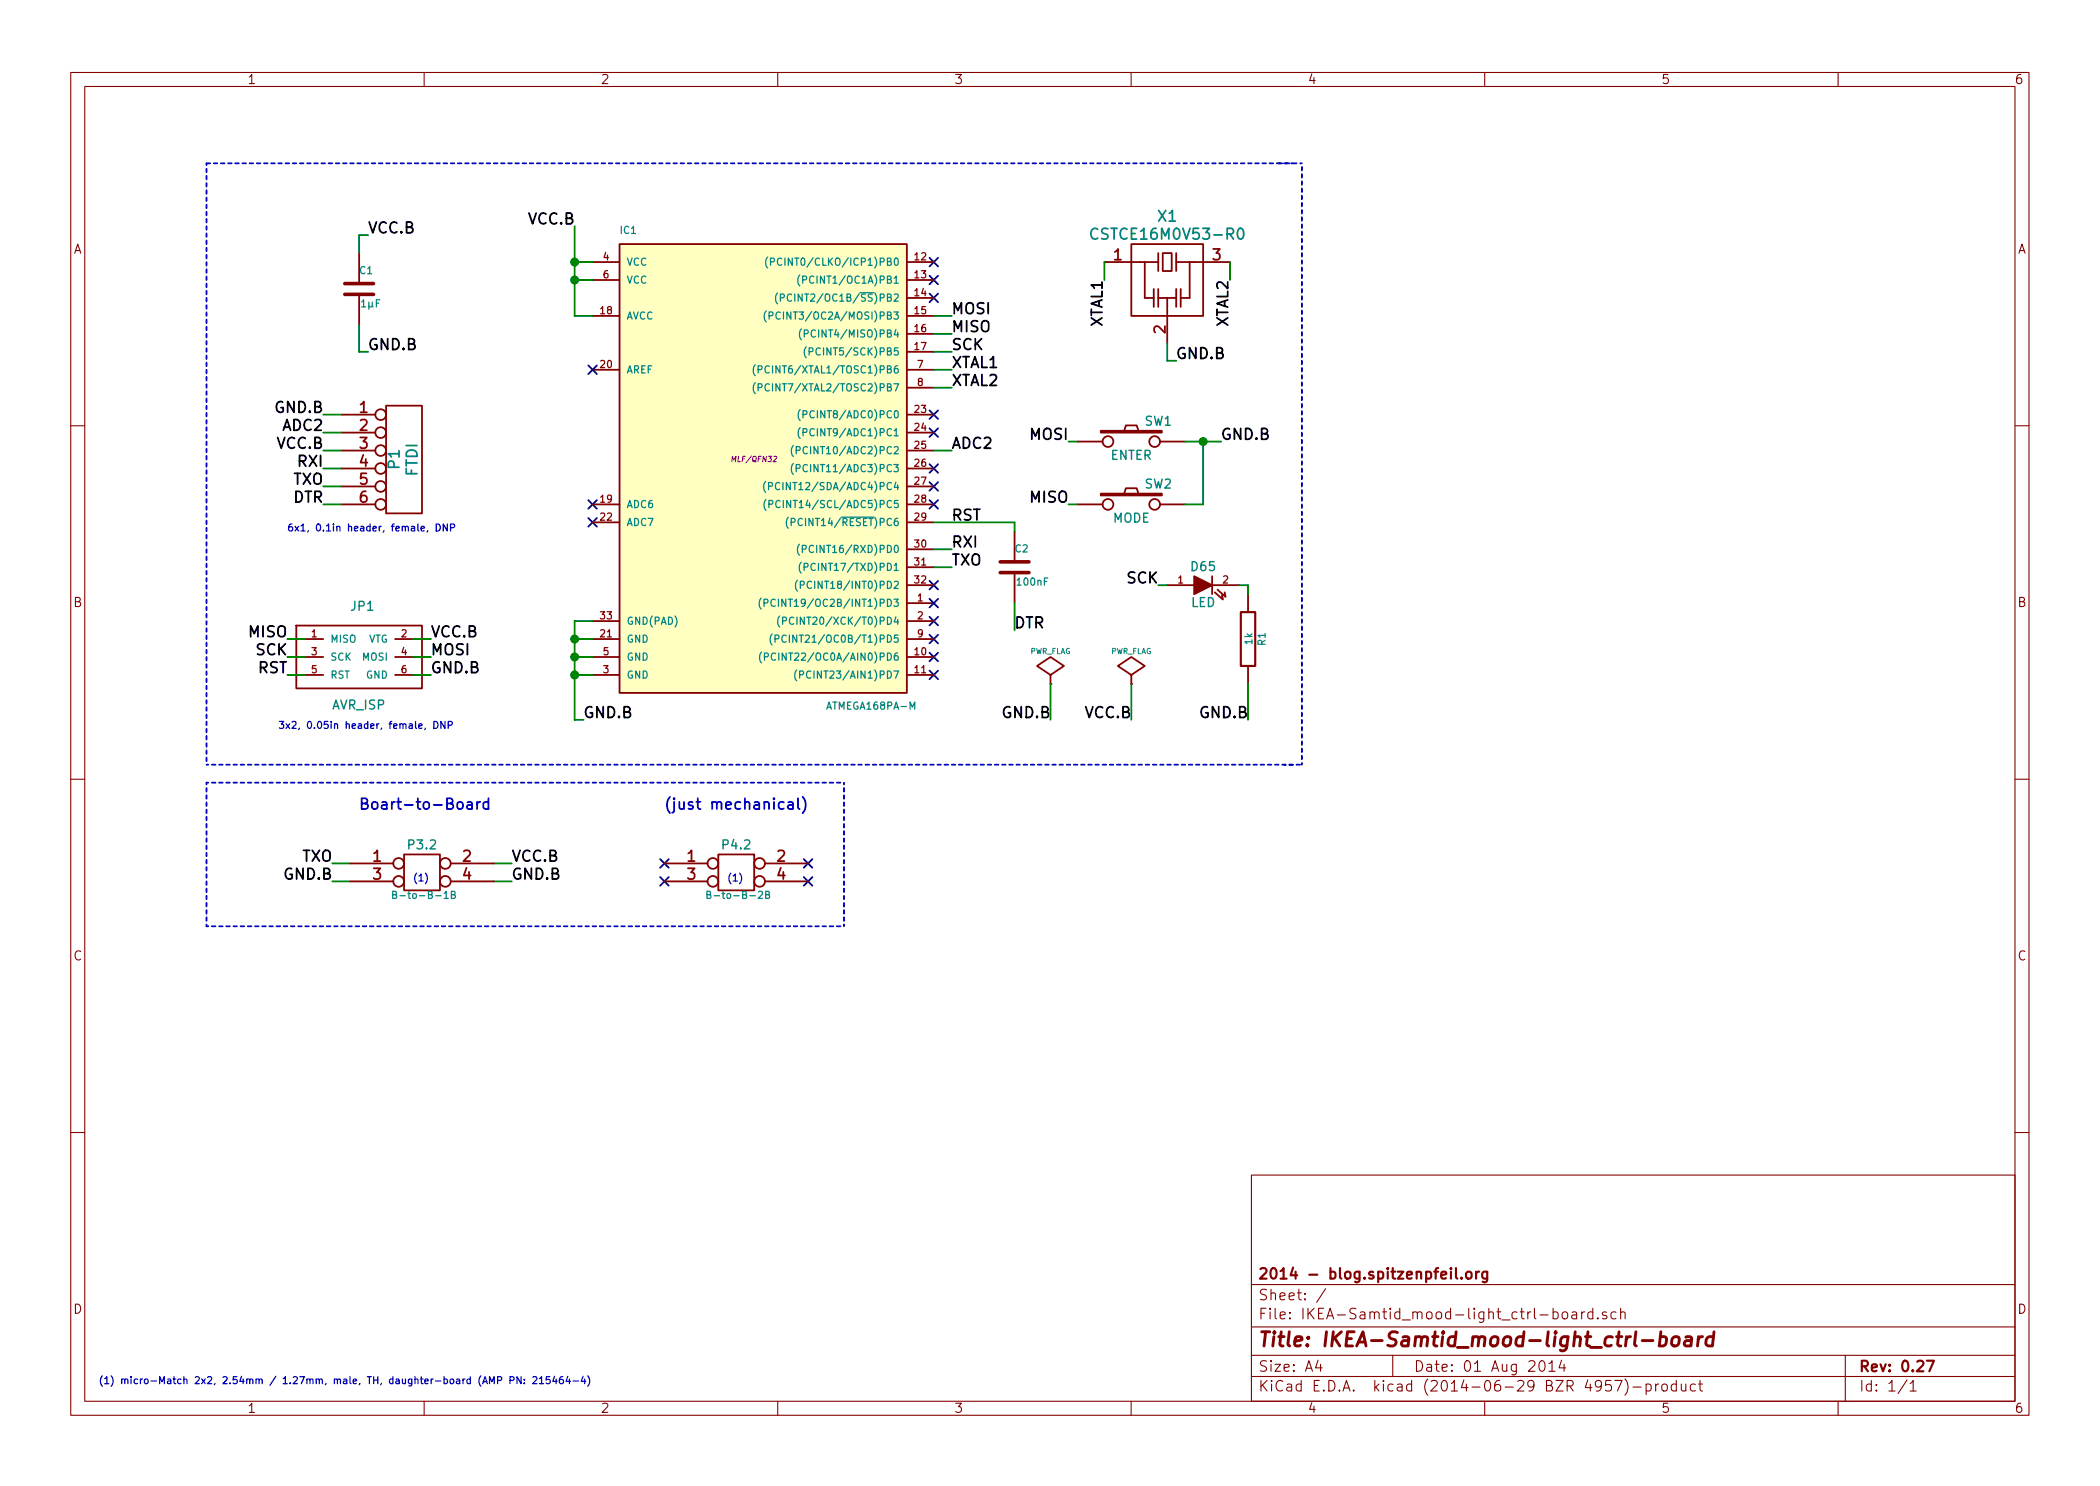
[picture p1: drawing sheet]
EESchema Schematic File Version 2
LIBS:my_parts
LIBS:power
LIBS:device
LIBS:transistors
LIBS:conn
LIBS:linear
LIBS:regul
LIBS:74xx
LIBS:cmos4000
LIBS:adc-dac
LIBS:memory
LIBS:xilinx
LIBS:special
LIBS:microcontrollers
LIBS:dsp
LIBS:microchip
LIBS:analog_switches
LIBS:motorola
LIBS:texas
LIBS:intel
LIBS:audio
LIBS:interface
LIBS:digital-audio
LIBS:philips
LIBS:display
LIBS:cypress
LIBS:siliconi
LIBS:opto
LIBS:atmel
LIBS:contrib
LIBS:valves
LIBS:IKEA-Samtid_mood-light_ctrl-board-cache
EELAYER 24 0
EELAYER END
$Descr A4 11693 8268
encoding utf-8
Sheet 1 1
Title "IKEA-Samtid_mood-light_ctrl-board"
Date "01 Aug 2014"
Rev "0.27"
Comp "2014 - blog.spitzenpfeil.org"
Comment1 ""
Comment2 ""
Comment3 ""
Comment4 ""
$EndDescr
$Comp
L C C1
U 1 1
P 2000 1600
F 0 "C1" H 2000 1700 40  0000 L CNN
F 1 "1µF" H 2006 1515 40  0000 L CNN
F 2 "" H 2038 1450 30  0000 C CNN
F 3 "" H 2000 1600 60  0000 C CNN
	1    2000 1600
	1    0    0    -1  
$EndComp
$Comp
L MADW__AVR_ISP JP1
U 1 1
P 2000 3650
F 0 "JP1" H 1950 3900 50  0000 L BNN
F 1 "AVR_ISP" H 1850 3350 50  0000 L BNN
F 2 "" H 2000 3650 60  0000 C CNN
F 3 "" H 2000 3650 60  0000 C CNN
	1    2000 3650
	1    0    0    -1  
$EndComp
$Comp
L CONN_6 P1
U 1 1
P 2250 2550
F 0 "P1" V 2200 2550 60  0000 C CNN
F 1 "FTDI" V 2300 2550 60  0000 C CNN
F 2 "" H 2250 2550 60  0000 C CNN
F 3 "" H 2250 2550 60  0000 C CNN
	1    2250 2550
	1    0    0    -1  
$EndComp
Text Label 2400 3650 0    60   ~ 0
MOSI
Text Label 1600 3550 2    60   ~ 0
MISO
Text Label 1600 3650 2    60   ~ 0
SCK
Text Label 1600 3750 2    60   ~ 0
RST
Text Label 1800 2600 2    60   ~ 0
RXI
Text Label 1800 2700 2    60   ~ 0
TXO
Text Label 1800 2800 2    60   ~ 0
DTR
Text Label 5300 1850 0    60   ~ 0
MISO
Text Label 5300 1750 0    60   ~ 0
MOSI
Text Label 5300 1950 0    60   ~ 0
SCK
Text Label 5300 3050 0    60   ~ 0
RXI
Text Label 5300 3150 0    60   ~ 0
TXO
Text Label 5300 2050 0    60   ~ 0
XTAL1
Text Label 5300 2150 0    60   ~ 0
XTAL2
NoConn ~ 3300 2800
NoConn ~ 3300 2900
NoConn ~ 5200 3750
NoConn ~ 5200 3650
NoConn ~ 5200 3550
NoConn ~ 5200 3450
NoConn ~ 5200 3250
NoConn ~ 5200 2800
NoConn ~ 5200 2700
NoConn ~ 5200 2600
NoConn ~ 5200 2400
NoConn ~ 5200 2300
NoConn ~ 5200 1650
NoConn ~ 5200 1550
NoConn ~ 5200 1450
$Comp
L PWR_FLAG #FLG01
U 1 1
P 5850 3800
F 0 "#FLG01" H 5850 3895 30  0001 C CNN
F 1 "PWR_FLAG" H 5850 3980 30  0000 C CNN
F 2 "" H 5850 3800 60  0000 C CNN
F 3 "" H 5850 3800 60  0000 C CNN
	1    5850 3800
	1    0    0    -1  
$EndComp
$Comp
L generic_resonator X1
U 1 1
P 6500 1550
F 0 "X1" H 6500 1900 60  0000 C CNN
F 1 "CSTCE16M0V53-R0" H 6500 1800 60  0000 C CNN
F 2 "" H 6500 1450 60  0000 C CNN
F 3 "" H 6500 1450 60  0000 C CNN
	1    6500 1550
	1    0    0    -1  
$EndComp
Text Label 6150 1550 3    60   ~ 0
XTAL1
Text Label 6850 1550 3    60   ~ 0
XTAL2
$Comp
L ATMEGA168PA-M IC1
U 1 1
P 4200 2550
F 0 "IC1" H 3450 3800 40  0000 L BNN
F 1 "ATMEGA168PA-M" H 4600 1150 40  0000 L BNN
F 2 "MLF/QFN32" H 4200 2550 30  0000 C CIN
F 3 "" H 4200 2550 60  0000 C CNN
	1    4200 2550
	1    0    0    -1  
$EndComp
$Comp
L SW_PUSH SW1
U 1 1
P 6300 2450
F 0 "SW1" H 6450 2560 50  0000 C CNN
F 1 "ENTER" H 6300 2370 50  0000 C CNN
F 2 "" H 6300 2450 60  0000 C CNN
F 3 "" H 6300 2450 60  0000 C CNN
	1    6300 2450
	1    0    0    -1  
$EndComp
$Comp
L SW_PUSH SW2
U 1 1
P 6300 2800
F 0 "SW2" H 6450 2910 50  0000 C CNN
F 1 "MODE" H 6300 2720 50  0000 C CNN
F 2 "" H 6300 2800 60  0000 C CNN
F 3 "" H 6300 2800 60  0000 C CNN
	1    6300 2800
	1    0    0    -1  
$EndComp
Text Label 5950 2450 2    60   ~ 0
MOSI
Text Label 5950 2800 2    60   ~ 0
MISO
NoConn ~ 5200 3350
$Comp
L PWR_FLAG #FLG02
U 1 1
P 6300 3800
F 0 "#FLG02" H 6300 3895 30  0001 C CNN
F 1 "PWR_FLAG" H 6300 3980 30  0000 C CNN
F 2 "" H 6300 3800 60  0000 C CNN
F 3 "" H 6300 3800 60  0000 C CNN
	1    6300 3800
	1    0    0    -1  
$EndComp
NoConn ~ 3300 2050
Text Notes 1600 2950 0    39   ~ 0
6x1, 0.1in header, female, DNP
Text Notes 1550 4050 0    39   ~ 0
3x2, 0.05in header, female, DNP
Text Notes 550  7700 0    39   ~ 0
(1) micro-Match 2x2, 2.54mm / 1.27mm, male, TH, daughter-board (AMP PN: 215464-4)
Text Notes 3700 4500 0    60   ~ 0
(just mechanical)
Text Label 2050 1300 0    60   ~ 0
VCC.B
Text Label 3200 1250 2    60   ~ 0
VCC.B
Text Label 1800 2500 2    60   ~ 0
VCC.B
Text Label 2400 3550 0    60   ~ 0
VCC.B
Text Label 6300 4000 2    60   ~ 0
VCC.B
Text Label 1800 2300 2    60   ~ 0
GND.B
Text Label 2050 1950 0    60   ~ 0
GND.B
Text Label 3250 4000 0    60   ~ 0
GND.B
Text Label 2400 3750 0    60   ~ 0
GND.B
Text Label 6800 2450 0    60   ~ 0
GND.B
Text Label 6550 2000 0    60   ~ 0
GND.B
Text Label 5850 4000 2    60   ~ 0
GND.B
Text Notes 2000 4500 0    60   ~ 0
Boart-to-Board
$Comp
L LED D65
U 1 1
P 6700 3250
F 0 "D65" H 6700 3350 50  0000 C CNN
F 1 "LED" H 6700 3150 50  0000 C CNN
F 2 "" H 6700 3250 60  0000 C CNN
F 3 "" H 6700 3250 60  0000 C CNN
	1    6700 3250
	1    0    0    -1  
$EndComp
$Comp
L R R1
U 1 1
P 6950 3550
F 0 "R1" V 7030 3550 40  0000 C CNN
F 1 "1k" V 6957 3551 40  0000 C CNN
F 2 "" V 6880 3550 30  0000 C CNN
F 3 "" H 6950 3550 30  0000 C CNN
	1    6950 3550
	1    0    0    -1  
$EndComp
Text Label 6950 4000 2    60   ~ 0
GND.B
Text Label 6450 3250 2    60   ~ 0
SCK
Text Label 5300 2500 0    60   ~ 0
ADC2
Text Label 1800 2400 2    60   ~ 0
ADC2
$Comp
L C C2
U 1 1
P 5650 3150
F 0 "C2" H 5650 3250 40  0000 L CNN
F 1 "100nF" H 5656 3065 40  0000 L CNN
F 2 "" H 5688 3000 30  0000 C CNN
F 3 "" H 5650 3150 60  0000 C CNN
	1    5650 3150
	1    0    0    -1  
$EndComp
Text Label 5650 3500 0    60   ~ 0
DTR
Text Label 5300 2900 0    60   ~ 0
RST
Wire Wire Line
	2000 1800 2000 1950
Wire Wire Line
	2000 1300 2000 1400
Wire Wire Line
	2300 3550 2400 3550
Wire Wire Line
	2300 3650 2400 3650
Wire Wire Line
	2300 3750 2400 3750
Wire Wire Line
	1600 3750 1700 3750
Wire Wire Line
	1600 3650 1700 3650
Wire Wire Line
	1600 3550 1700 3550
Wire Wire Line
	1800 2300 1900 2300
Wire Wire Line
	1800 2500 1900 2500
Wire Wire Line
	1800 2800 1900 2800
Wire Wire Line
	1800 2700 1900 2700
Wire Wire Line
	1800 2600 1900 2600
Wire Wire Line
	5200 1850 5300 1850
Wire Wire Line
	5200 1950 5300 1950
Wire Wire Line
	5300 1750 5200 1750
Wire Wire Line
	3200 3550 3300 3550
Wire Wire Line
	3300 3650 3200 3650
Connection ~ 3200 3650
Wire Wire Line
	3200 3750 3300 3750
Connection ~ 3200 3750
Wire Wire Line
	3200 1250 3200 1750
Wire Wire Line
	3200 1750 3300 1750
Wire Wire Line
	3300 1550 3200 1550
Connection ~ 3200 1550
Wire Wire Line
	3200 1450 3300 1450
Connection ~ 3200 1450
Wire Wire Line
	5200 3150 5300 3150
Wire Wire Line
	5300 3050 5200 3050
Wire Wire Line
	5200 2050 5300 2050
Wire Wire Line
	5200 2150 5300 2150
Wire Wire Line
	5850 3800 5850 4000
Wire Notes Line
	1150 900  1150 4250
Wire Notes Line
	1150 4250 7200 4250
Wire Notes Line
	7200 900  1150 900 
Wire Wire Line
	6500 1900 6500 2000
Wire Wire Line
	6850 1450 6850 1550
Wire Wire Line
	6150 1450 6150 1550
Wire Wire Line
	5200 2900 5650 2900
Wire Wire Line
	6600 2450 6800 2450
Wire Wire Line
	6700 2800 6600 2800
Wire Wire Line
	5950 2450 6000 2450
Wire Wire Line
	5950 2800 6000 2800
Wire Wire Line
	6300 3800 6300 4000
Wire Notes Line
	7250 900  7100 900 
Wire Notes Line
	7150 4250 7250 4250
Wire Notes Line
	7250 4250 7250 900 
Wire Wire Line
	3300 3450 3200 3450
Connection ~ 3200 3550
Wire Wire Line
	2000 1950 2050 1950
Wire Wire Line
	2000 1300 2050 1300
Wire Wire Line
	3200 3450 3200 4000
Wire Wire Line
	3200 4000 3250 4000
Connection ~ 6700 2450
Wire Wire Line
	6700 2800 6700 2450
Wire Wire Line
	6500 2000 6550 2000
Wire Notes Line
	1150 4350 4700 4350
Wire Wire Line
	6950 3250 6950 3300
Wire Wire Line
	6950 3800 6950 4000
Wire Wire Line
	6450 3250 6500 3250
Wire Wire Line
	6900 3250 6950 3250
Wire Wire Line
	5200 2500 5300 2500
Wire Wire Line
	1900 2400 1800 2400
Wire Wire Line
	5650 3350 5650 3500
Wire Wire Line
	5650 2900 5650 2950
Wire Wire Line
	2750 4900 2850 4900
Wire Wire Line
	2850 4800 2750 4800
Wire Wire Line
	1850 4900 1950 4900
Wire Wire Line
	1950 4800 1850 4800
Text Label 2850 4900 0    60   ~ 0
GND.B
Text Label 1850 4900 2    60   ~ 0
GND.B
Text Label 2850 4800 0    60   ~ 0
VCC.B
NoConn ~ 4500 4900
NoConn ~ 4500 4800
NoConn ~ 3700 4900
NoConn ~ 3700 4800
Text Notes 4050 4900 0    39   ~ 0
(1)
Text Notes 2300 4900 0    39   ~ 0
(1)
$Comp
L CONN_2X2 P4.2
U 1 1
P 4100 4850
F 0 "P4.2" H 4100 5000 50  0000 C CNN
F 1 "B-to-B-2B" H 4110 4720 40  0000 C CNN
F 2 "" H 4100 4850 60  0000 C CNN
F 3 "" H 4100 4850 60  0000 C CNN
	1    4100 4850
	1    0    0    -1  
$EndComp
$Comp
L CONN_2X2 P3.2
U 1 1
P 2350 4850
F 0 "P3.2" H 2350 5000 50  0000 C CNN
F 1 "B-to-B-1B" H 2360 4720 40  0000 C CNN
F 2 "" H 2350 4850 60  0000 C CNN
F 3 "" H 2350 4850 60  0000 C CNN
	1    2350 4850
	1    0    0    -1  
$EndComp
Text Label 1850 4800 2    60   ~ 0
TXO
Wire Notes Line
	1150 4350 1150 5150
Wire Notes Line
	1150 5150 4700 5150
Wire Notes Line
	4700 5150 4700 4350
$EndSCHEMATC
